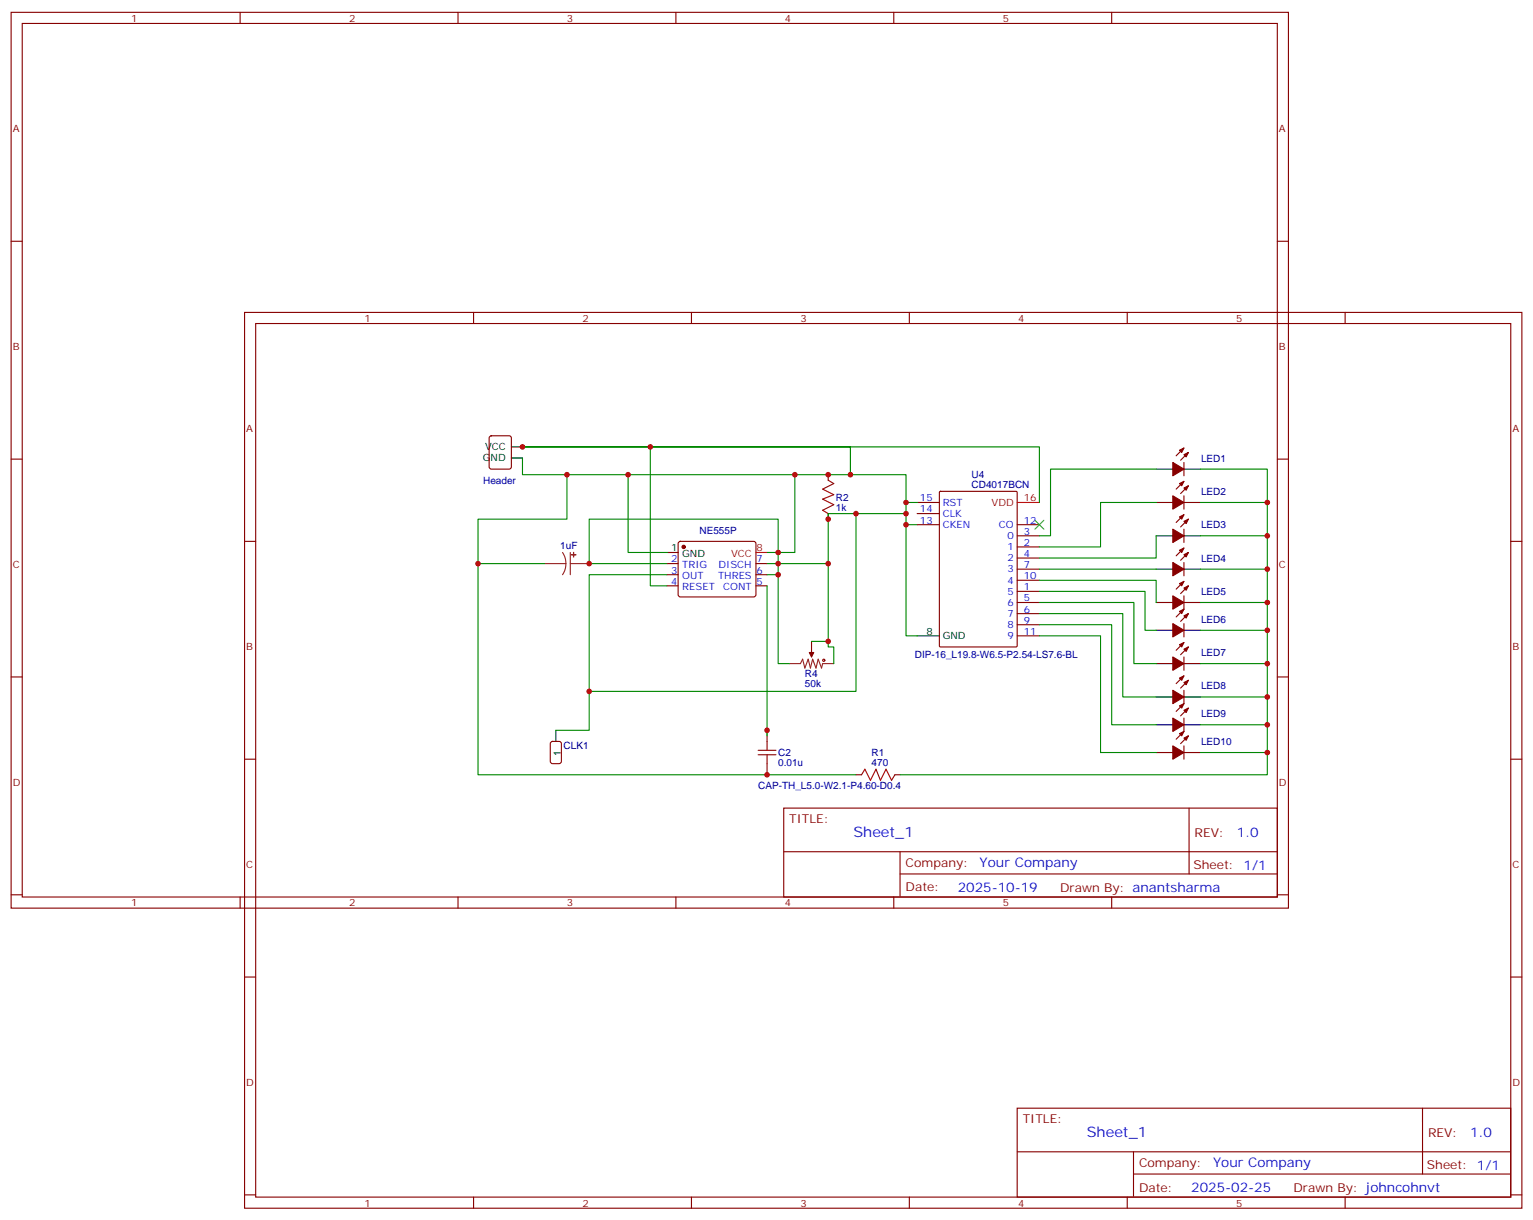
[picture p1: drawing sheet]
<svg xmlns="http://www.w3.org/2000/svg" width="486mm" height="387mm" viewBox="0 0 486 387" stroke-linecap="round" stroke-linejoin="round" font-family="sans-serif">
<g fill="none" stroke="#870000" stroke-width=".35">
<path d="M3.5 3.9h405.4v284.4h-405.4zM7.1 7.4h398.2v277.3h-398.2zM76.2 3.9v3.5M145.3 3.9v3.5M214.5 3.9v3.5M283.6 3.9v3.5M352.8 3.9v3.5M3.5 76.6h3.6M405.3 76.6h3.6M77.6 99.2h405.4v284.3h-405.4zM150.3 99.2v3.5M219.4 99.2v3.5"/>
<path d="M288.6 99.2v3.5M357.7 99.2v3.5M426.9 99.2v3.5M81.1 102.7h398.3v277.3h-398.3zM155.5 138.5l.4-.2h5.7l.6 .5 .1 9.4-.5 .7h-5.9l-.6-.5-.1-9.4zM3.5 145.7h3.6M262.8 150.7v1.7M291 159.5h7.1M298.2 156.1l.2-.1h24l.3 .1 .1 48.9-.2 .3-24.2 .1-.3-.2zM375.7 146.8v4.2M375.7 157.4v4.2M375.7 152.8l-2.5 2.5"/>
<path d="M375.7 142.2l-2.5 2.5M377.1 154.2l-2.5 2.5M377.1 143.6l-2.5 2.5M405.3 145.7h3.6M77.6 171.8h3.5M211.7 178.9h3.5M215.4 172l.5-.2h23.3l.5 .2 .2 .5-.1 16.5-.6 .5-23.6-.1-.4-.6v-16.3zM239.9 178.9h3.5M262.8 163v1.8M291 166.5h7.1M291 163h7.1M322.8 173.6h7"/>
<path d="M322.8 170.1h7M322.8 177.1h7M322.8 166.5h7M375.7 168v4.2M375.7 178.5v4.3M375.7 174l-2.5 2.4M375.7 163.4l-2.5 2.4M377.1 175.4l-2.5 2.4M377.1 164.8l-2.5 2.5M479.4 171.8h3.6M211.7 182.4h3.5M211.7 185.9h3.5"/>
<path d="M239.9 182.4h3.5M239.9 185.9h3.5M322.8 187.7h7M322.8 191.2h7M322.8 194.8h7M322.8 180.7h7M322.8 198.3h7M322.8 184.2h7M375.7 189.1v4.3l-2.5 2.4M375.7 197.9v4.3M375.7 184.5l-2.5 2.5M377.1 194.8l-2.5 2.4"/>
<path d="M377.1 185.9l-2.5 2.5M3.5 214.9h3.6M257.5 203.6v3.5M322.8 201.8h7M375.7 208.5v4.3M375.7 219.1v4.2l-2.5 2.5M375.7 214.5l-2.5 2.5M375.7 203.9l-2.5 2.5M377.1 215.9l-2.5 2.5M377.1 205.4l-2.5 2.4M405.3 214.9h3.6M243.4 231.8v3.5"/>
<path d="M375.7 227.9v4.3l-2.5 2.4M375.7 236.7v4.3M377.1 233.6l-2.5 2.4M377.1 224.8l-2.5 2.4M77.6 241h3.5M243.4 242.4v3.5M248.7 256.5h156.6v28.2h-156.6zM271.6 245.9h1.8M284 245.9h1.8M377.3 256.5v20.9M479.4 241h3.6M248.7 270.4h156.5"/>
<path d="M285.6 277.4h119.6M285.6 270.4v14.1M3.5 284h3.6M76.2 284.7v3.6M145.3 284.7v3.6M214.5 284.7v3.6M283.6 284.7v3.6M352.8 284.7v3.6M405.3 284h3.6M77.6 310.1h3.5M479.4 310.1h3.6M322.8 351.8h156.6v28.2h-156.6z"/>
<path d="M451.4 351.8v20.9M77.6 379.3h3.5M150.3 380v3.5M219.4 380v3.5M288.6 380v3.5M322.8 365.6h156.5M357.7 380v3.5M359.7 372.7h119.6M359.7 365.6v14.1M426.9 380v3.5M479.4 379.3h3.6"/>
</g>
<g fill="#870000" stroke="#870000" stroke-width=".35">
<path d="M374.3 232.9l1.4-.7-.7 1.4z"/>
<path d="M375.7 234.3l1.4-.7-.7 1.4z"/>
<path d="M372.2 236.7l3.5 2.2-3.5 2.1z"/>
<path d="M374.3 224l1.4-.7-.7 1.5z"/>
<path d="M375.7 225.5l1.4-.7-.7 1.4z"/>
<path d="M372.2 227.9l3.5 2.1-3.5 2.2z"/>
<path d="M374.3 215.2l1.4-.7-.7 1.4z"/>
<path d="M375.7 216.6l1.4-.7-.7 1.4z"/>
<path d="M372.2 219.1l3.5 2.1-3.5 2.1z"/>
<path d="M374.3 204.6l1.4-.7-.7 1.5z"/>
<path d="M375.7 206.1l1.4-.7-.7 1.4z"/>
<path d="M372.2 208.5l3.5 2.1-3.5 2.2z"/>
<path d="M374.3 194.1l1.4-.7-.7 1.4z"/>
<path d="M375.7 195.5l1.4-.7-.7 1.4z"/>
<path d="M372.2 197.9l3.5 2.2-3.5 2.1z"/>
<path d="M374.3 185.2l1.4-.7-.7 1.4z"/>
<path d="M375.7 186.7l1.4-.8-.7 1.5z"/>
<path d="M372.2 189.1l3.5 2.1-3.5 2.2z"/>
<path d="M374.3 174.7l1.4-.7-.7 1.4z"/>
<path d="M375.7 176.1l1.4-.7-.7 1.4z"/>
<path d="M372.2 178.5l3.5 2.2-3.5 2.1z"/>
<path d="M374.3 164.1l1.4-.7-.7 1.4z"/>
<path d="M375.7 165.5l1.4-.7-.7 1.4z"/>
<path d="M372.2 168l3.5 2.1-3.5 2.1z"/>
<path d="M374.3 153.5l1.4-.7-.7 1.4z"/>
<path d="M375.7 154.9l1.4-.7-.7 1.4z"/>
<path d="M372.2 157.4l3.5 2.1-3.5 2.1z"/>
<path d="M374.3 142.9l1.4-.7-.7 1.4z"/>
<path d="M375.7 144.3l1.4-.7-.7 1.4z"/>
<path d="M372.2 146.8l3.5 2.1-3.5 2.1z"/>
<path d="M256.8 207.1h1.4l-.7 1.4z"/>
<circle cx="217" cy="173.6" r=".53"/>
</g>
<g fill="none" stroke="#000" stroke-width=".35">
<path d="M162.3 145.4h3.5M162.3 141.9h3.5M366.9 159.5h5.3M366.9 148.9h5.3M375.7 159.5h5.3M375.7 148.9h5.3M211.7 175.4h3.5M366.9 170.1h5.3M375.7 170.1h5.3M366.9 191.2h5.3M366.9 180.7h5.3M375.7 191.2h5.3"/>
<path d="M375.7 180.7h5.3M291 201.8h7.1M366.9 210.6h5.3M366.9 200.1h5.3M375.7 210.6h5.3M375.7 200.1h5.3M176.4 231.8v3.5M366.9 238.9h5.3M366.9 230h5.3M366.9 221.2h5.3M375.7 238.9h5.3M375.7 230h5.3"/>
<path d="M375.7 221.2h5.3"/>
</g>
<path d="M322.8 159.5h7M239.9 175.4h3.5" fill="none" stroke="#f00" stroke-width=".35"/>
<path d="M172.9 178.9h6.7M178.5 175.4l.8 1.6 .3 1.9M179.6 178.9l-.3 1.8-.8 1.7M181 178.9h6M181 175.4v7M250.5 210.6h3.5l.7-1.4 .7 2.9 1.1-2.9 .7 2.9 .7-2.9 1 2.9 .7-2.9 1.1 2.9 .4-1.5h3.5M257.5 207.1v1.4" fill="none" stroke="#8c2424" stroke-width=".35"/>
<g fill="#8c2424" stroke="#8c2424" stroke-width=".35">
<path d="M182 175.4v1.4z"/>
<path d="M181.3 176.1h1.4z"/>
</g>
<g fill="none" stroke="#a10000" stroke-width=".35">
<path d="M262.8 152.4l1.8 1.1-3.5 1.8 3.5 1.7-3.5 1.4 3.5 1.8-3.5 1.8 1.7 1M240.6 239.6h5.6M240.6 238.2h5.6M243.4 235.3v2.9M243.4 239.6v2.8M273.4 245.9l1.1-1.7 1.7 3.5 1.8-3.5 1.4 3.5 1.8-3.5 1.7 3.5 1.1-1.8"/>
<circle cx="261.4" cy="209.6" r=".35"/>
</g>
<path d="M174.9 235.5l.4-.2h2.1l.7 .5 .1 5.9-.5 .6-2.4 .1-.6-.5-.1-5.9z" fill="none" stroke="#900" stroke-width=".35"/>
<path d="M328.4 165.1l2.9 2.9M331.3 165.1l-2.9 2.9" fill="none" stroke="#3c3" stroke-width=".35"/>
<g fill="none" stroke="#008700" stroke-width=".35">
<path d="M165.8 145.4v5.3h104.1v-8.8h-104.1h164v17.6M179.9 150.7v14.1h-28.2v14.1h21.2M199.3 150.7v24.7h12.4M206.4 141.9v44h5.3M252.2 150.7v24.7h-8.8M269.9 150.7h17.6v8.8h3.5M287.5 159.5v42.3h3.5M366.9 148.9h-33.5v21.2h-3.6M366.9 159.5h-17.7v14.1h-19.4M381 148.9h21.2v97h-116.4M381 159.5h21.2M151.7 178.9v67h119.9"/>
<path d="M211.7 178.9h-24.7v-14.1h59.9v17.6h-3.5M243.4 178.9h19.4M271.6 163h-8.8v42.4h1.8v5.2M287.5 163h-15.9v56.5h-84.6M287.5 166.5h3.5M366.9 170.1v7h-37.1M381 170.1h21.2M211.7 182.4h-24.7v49.4h-10.6M243.4 185.9v47.7M246.9 182.4v28.2h3.6M329.8 184.2h37.1v7M329.8 187.7h33.6v12.4h3.5"/>
<path d="M329.8 191.2h30v19.4h7.1M329.8 194.8h26.5v26.4h10.6M329.8 198.3h23v31.7h14.1M329.8 180.7h37.1M381 180.7h21.2M381 191.2h21.2M257.5 203.6h5.3M329.8 201.8h19.4v37.1h17.7M381 200.1h21.2M381 210.6h21.2M381 230h21.2M381 238.9h21.2"/>
<path d="M381 221.2h21.2"/>
</g>
<g fill="#c00">
<circle cx="269.9" cy="150.7" r=".88"/>
<circle cx="287.5" cy="159.5" r=".88"/>
<circle cx="179.9" cy="150.7" r=".88"/>
<circle cx="246.9" cy="178.9" r=".88"/>
<circle cx="246.9" cy="175.4" r=".88"/>
<circle cx="252.2" cy="150.7" r=".88"/>
<circle cx="206.4" cy="141.9" r=".88"/>
<circle cx="187" cy="178.9" r=".88"/>
<circle cx="287.5" cy="163" r=".88"/>
<circle cx="187" cy="219.5" r=".88"/>
<circle cx="199.3" cy="150.7" r=".88"/>
<circle cx="151.7" cy="178.9" r=".88"/>
<circle cx="402.2" cy="170.1" r=".88"/>
<circle cx="402.2" cy="180.7" r=".88"/>
<circle cx="402.2" cy="191.2" r=".88"/>
<circle cx="402.2" cy="200.1" r=".88"/>
<circle cx="402.2" cy="210.6" r=".88"/>
<circle cx="402.2" cy="230" r=".88"/>
<circle cx="402.2" cy="238.9" r=".88"/>
<circle cx="402.2" cy="159.5" r=".88"/>
<circle cx="402.2" cy="221.2" r=".88"/>
<circle cx="287.5" cy="166.5" r=".88"/>
<circle cx="243.4" cy="245.9" r=".88"/>
<circle cx="243.4" cy="231.8" r=".88"/>
<circle cx="262.8" cy="150.7" r=".88"/>
<circle cx="271.6" cy="163" r=".88"/>
<circle cx="262.8" cy="164.8" r=".88"/>
<circle cx="262.8" cy="203.6" r=".88"/>
<circle cx="246.9" cy="182.4" r=".88"/>
<circle cx="165.8" cy="141.9" r=".88"/>
<circle cx="262.8" cy="178.9" r=".88"/>
</g>
<g font-size="4.6" fill="#00f">
<text x="270.8" y="265.5">Sheet_1</text>
<text x="344.9" y="360.8">Sheet_1</text>
</g>
<g font-size="4.2" fill="#00f">
<text x="392.5" y="265.8">1.0</text>
<text x="310.9" y="275.3">Your Company</text>
<text x="304" y="283.1">2025-10-19</text>
<text x="466.6" y="361">1.0</text>
<text x="385" y="370.6">Your Company</text>
<text x="378" y="378.4">2025-02-25</text>
</g>
<g font-size="3.9" fill="#800">
<text x="250.5" y="261.1">TITLE:</text>
<text x="379.1" y="265.8">REV:</text>
<text x="287.4" y="275.3">Company:</text>
<text x="378.7" y="275.9">Sheet: 1/1</text>
<text x="287.4" y="283">Date:</text>
<text x="336.4" y="283.1">Drawn By: anantsharma</text>
<text x="324.6" y="356.3">TITLE:</text>
<text x="453.2" y="361">REV:</text>
<text x="361.5" y="370.5">Company:</text>
<text x="452.8" y="371.2">Sheet: 1/1</text>
<text x="361.5" y="378.2">Date:</text>
<text x="410.5" y="378.3">Drawn By: johncohnvt</text>
</g>
<g font-size="3.2" fill="#800">
<text x="41.6" y="6.9">1</text>
<text x="110.8" y="6.9">2</text>
<text x="179.9" y="6.9">3</text>
<text x="249.1" y="6.9">4</text>
<text x="318.2" y="6.9">5</text>
<text x="4.1" y="42">A</text>
<text x="405.9" y="42">A</text>
<text x="115.7" y="102.2">1</text>
<text x="184.9" y="102.2">2</text>
<text x="254" y="102.2">3</text>
<text x="323.1" y="102.2">4</text>
<text x="392.3" y="102.2">5</text>
<text x="4.1" y="111.2">B</text>
<text x="405.9" y="111.2">B</text>
<text x="78.1" y="137.3">A</text>
<text x="480" y="137.3">A</text>
<text x="4.1" y="180.3">C</text>
<text x="405.9" y="180.3">C</text>
<text x="78.1" y="206.4">B</text>
<text x="480" y="206.4">B</text>
<text x="4.1" y="249.4">D</text>
<text x="405.9" y="249.4">D</text>
<text x="78.1" y="275.6">C</text>
<text x="480" y="275.6">C</text>
<text x="41.6" y="287.7">1</text>
<text x="110.8" y="287.7">2</text>
<text x="179.9" y="287.7">3</text>
<text x="249.1" y="287.7">4</text>
<text x="318.2" y="287.7">5</text>
<text x="78.1" y="344.7">D</text>
<text x="480" y="344.7">D</text>
<text x="115.7" y="383">1</text>
<text x="184.9" y="383">2</text>
<text x="254" y="383">3</text>
<text x="323.1" y="383">4</text>
<text x="392.3" y="383">5</text>
</g>
<g font-size="3.2">
<text x="153.9" y="142.9">VCC</text>
<text x="153.2" y="146.4">GND</text>
<text x="213" y="175">1</text>
<text x="216.5" y="176.8">GND</text>
<text x="294" y="201.5">8</text>
<text x="299.2" y="202.9">GND</text>
<text x="178" y="239.9" transform="rotate(-90 178 239.9)">1</text>
</g>
<g font-size="3.2" fill="#000080">
<text x="381.1" y="146.5">LED1</text>
<text x="153.3" y="153.8">Header</text>
<text x="308.3" y="154.8">CD4017BCN</text>
<text x="308.3" y="151.6">U4</text>
<text x="265.3" y="158.9">R2</text>
<text x="381.1" y="157.1">LED2</text>
<text x="265.3" y="162">1k</text>
<text x="381.1" y="167.7">LED3</text>
<text x="222" y="169.4">NE555P</text>
<text x="177.8" y="174.3">1uF</text>
<text x="381.1" y="178.3">LED4</text>
<text x="381.1" y="188.9">LED5</text>
<text x="381.1" y="197.7">LED6</text>
<text x="290.3" y="208.9">DIP-16_L19.8-W6.5-P2.54-LS7.6-BL</text>
<text x="381.1" y="208.3">LED7</text>
<text x="255.4" y="214.9">R4</text>
<text x="255.4" y="218.1">50k</text>
<text x="381.1" y="218.8">LED8</text>
<text x="381.1" y="227.7">LED9</text>
<text x="178.9" y="237.9">CLK1</text>
<text x="276.6" y="239.9">R1</text>
<text x="381.1" y="236.5">LED10</text>
<text x="246.9" y="243.2">0.01u</text>
<text x="246.9" y="240">C2</text>
<text x="276.6" y="243.1">470</text>
<text x="240.6" y="250.3">CAP-TH_L5.0-W2.1-P4.60-D0.4</text>
</g>
<g font-size="3.2" fill="#00f">
<text x="291.9" y="159.1">15</text>
<text x="299.2" y="160.5">RST</text>
<text x="291.9" y="162.7">14</text>
<text x="291.9" y="166.2">13</text>
<text x="299.2" y="164.1">CLK</text>
<text x="299.2" y="167.6">CKEN</text>
<text x="317" y="167.6">CO</text>
<text x="324.9" y="166.2">12</text>
<text x="319.7" y="171.1">0</text>
<text x="324.9" y="173.2">2</text>
<text x="324.9" y="169.7">3</text>
<text x="213" y="178.5">2</text>
<text x="240.1" y="178.5">7</text>
<text x="319.7" y="174.7">1</text>
<text x="319.7" y="178.2">2</text>
<text x="324.9" y="176.8">4</text>
<text x="213" y="182.1">3</text>
<text x="213" y="185.6">4</text>
<text x="216.5" y="180.3">TRIG</text>
<text x="216.5" y="183.8">OUT</text>
<text x="227.9" y="183.8">THRES</text>
<text x="228" y="180.3">DISCH</text>
<text x="240.1" y="185.6">5</text>
<text x="240.1" y="182.1">6</text>
<text x="319.7" y="181.7">3</text>
<text x="319.7" y="185.2">4</text>
<text x="324.9" y="180.3">7</text>
<text x="324.9" y="183.8">10</text>
<text x="216.5" y="187.4">RESET</text>
<text x="229.5" y="187.4">CONT</text>
<text x="319.7" y="188.8">5</text>
<text x="324.9" y="187.4">1</text>
<text x="324.9" y="190.9">5</text>
<text x="319.7" y="192.3">6</text>
<text x="319.7" y="195.8">7</text>
<text x="324.9" y="194.4">6</text>
<text x="324.9" y="197.9">9</text>
<text x="319.7" y="199.4">8</text>
<text x="319.7" y="202.9">9</text>
<text x="324.9" y="201.5">11</text>
</g>
<g font-size="3.2" fill="#f00">
<text x="314.7" y="160.5">VDD</text>
<text x="324.9" y="159.1">16</text>
<text x="232" y="176.8">VCC</text>
<text x="240.1" y="175">8</text>
</g>
</svg>
